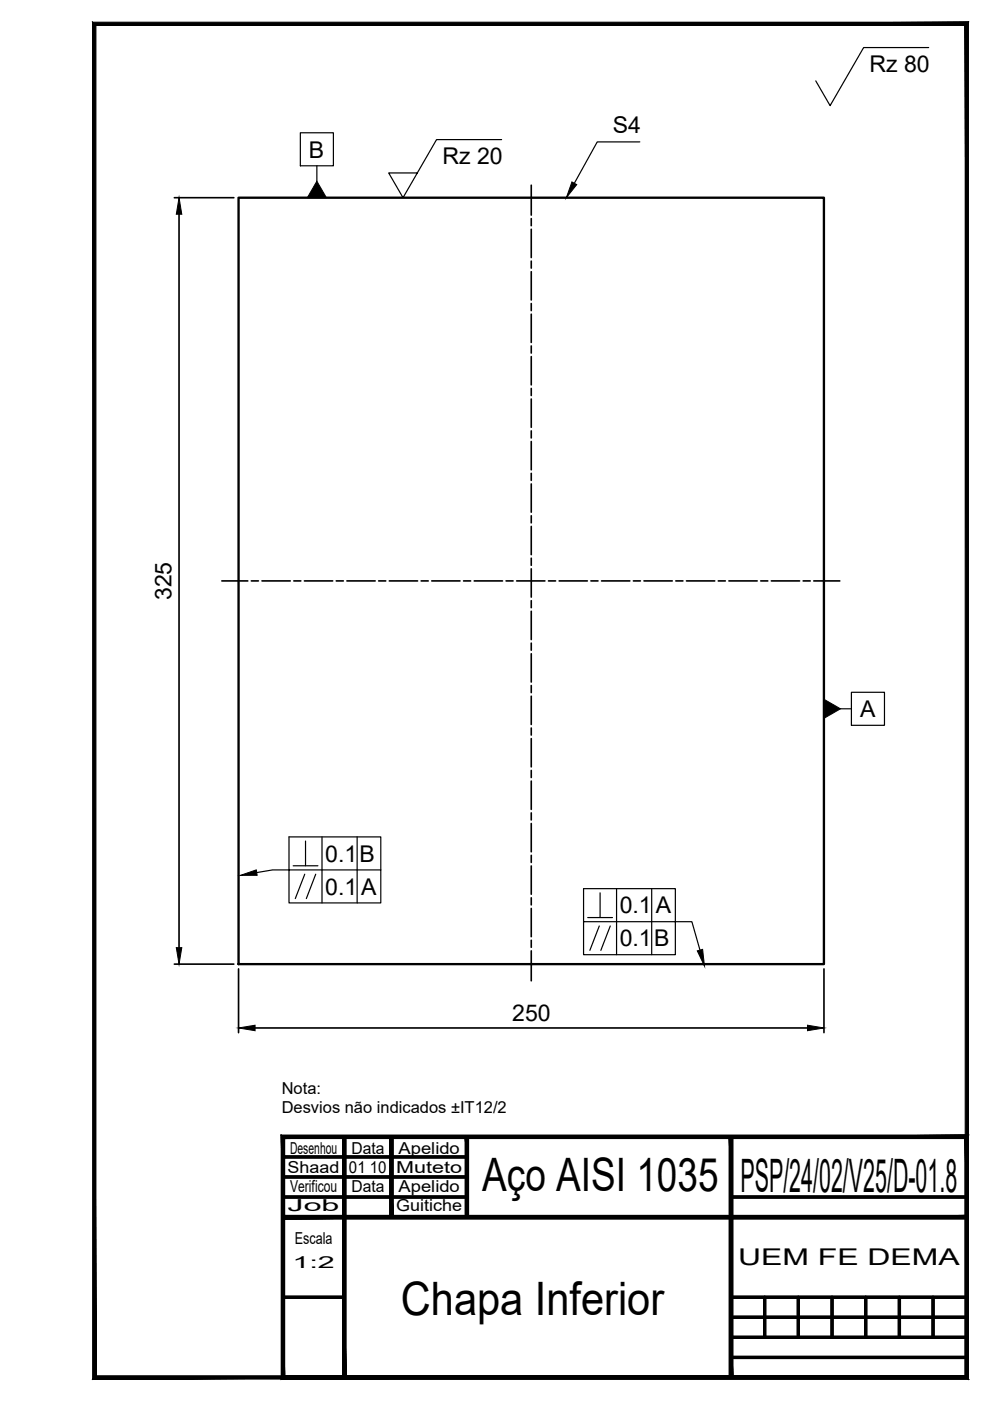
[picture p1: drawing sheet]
<svg xmlns="http://www.w3.org/2000/svg" width="210mm" height="297mm" viewBox="0 0 210 297" stroke-linecap="round" stroke-linejoin="round" font-family="sans-serif">
<!-- layer: MD_Visible -->
<path d="M50.6 41.9h124.1v162.5h-124.1z" fill="none" stroke="#000" stroke-width=".5"/>
<!-- layer: contornos visiveis -->
<g fill="#000" stroke="#000" stroke-width=".21">
<path d="M60 257.7v.7l145-.7zM60 258.4l145-.7v.7z"/>
<path d="M60 257.7v.7l145-.7zM60 258.4l145-.7v.7z"/>
<path d="M72.6 241l.7 51v-51zM72.6 241l.7 51h-.7z"/>
<path d="M82.6 241v17h.7zM82.6 241h.7v17z"/>
<path d="M82.6 241l.7 17v-17zM82.6 241l.7 17h-.7z"/>
<path d="M98.6 241v17h.7zM98.6 241h.7v17z"/>
<path d="M98.6 241l.7 17v-17zM98.6 241l.7 17h-.7z"/>
<path d="M154.6 241l.7 51v-51zM154.6 241l.7 51h-.7z"/>
<path d="M154.6 241l.7 51v-51zM154.6 241l.7 51h-.7z"/>
<path d="M60 258.4h145v-.7zM60 257.7h145l-145 .7z"/>
<path d="M60 258.4h145v-.7zM60 257.7h145l-145 .7z"/>
<path d="M20.3 291.7l-.7 .7 185-.7zM19.6 292.4l185-.7 .7 .7zM204.6 5.4v286.3l.7 .7zM205.3 4.7v287.7l-.7-287zM20.3 5.4h184.3l.7-.7zM19.6 4.7h185.7l-185 .7zM19.6 4.7l.7 287v-286.3zM19.6 4.7l.7 287-.7 .7z"/>
<path d="M60.3 291.7l-.7 .7 145-.7zM59.6 292.4l145-.7 .7 .7zM204.6 241.4v50.3l.7 .7zM205.3 240.7v51.7l-.7-51zM60.3 241.4h144.3l.7-.7zM59.6 240.7h145.7l-145 .7zM59.6 240.7l.7 51v-50.3zM59.6 240.7l.7 51-.7 .7z"/>
<path d="M60.3 291.7l-.7 .7 145-.7zM59.6 292.4l145-.7 .7 .7zM204.6 241.4v50.3l.7 .7zM205.3 240.7v51.7l-.7-51zM60.3 241.4h144.3l.7-.7zM59.6 240.7h145.7l-145 .7zM59.6 240.7l.7 51v-50.3zM59.6 240.7l.7 51-.7 .7z"/>
<path d="M72.6 241v51h.7zM72.6 241h.7v51z"/>
<path d="M154.6 241v51h.7zM154.6 241h.7v51z"/>
<path d="M154.6 241v51h.7zM154.6 241h.7v51z"/>
</g>
<g fill="none" stroke="#000" stroke-width=".7">
<path d="M60 241h145v51h-145zM60 245.3h39M60 249.5h39M60 253.8h39M60 258h145M73 241v51M83 241v17M99 241v17M155 241v51M155 253.8h50M60 275h13M155 275h50"/>
<path d="M155 279.3h50M162.1 275v8.5M169.3 275v8.5M176.4 275v8.5M183.5 275v8.5M190.7 275v8.5M197.8 275v8.5M155 283.5h50M155 287.8h50"/>
</g>
<!-- layer: cotagem -->
<path d="M37 41.9h12.6M38 45.4v155.5M37 204.4h12.6M50.6 205.4v13.5M54.1 217.9h117.1M174.7 205.4v13.5" fill="none" stroke="#000" stroke-width=".35"/>
<path d="M38 41.9l.5 3.5h-1.1zM37.4 200.9h1.1l-.5 3.5zM50.6 217.9l3.5-.5v1.1zM171.2 217.4l3.5 .5-3.5 .6z" fill="#000" stroke="#000" stroke-width=".21"/>
<!-- layer: AM_5 -->
<g fill="none" stroke="#000" stroke-width=".25">
<path d="M196.9 10.1h-13.8l-7.1 12.3-3-5.2M63.7 28.1h7v7.1h-7zM67.2 35.2v3.2M106.4 29.6h-13.8l-7.2 12.3-3-5.2h6.1M135.7 30.1h-9.1l-4.8 8.8M178.2 150.3h2.3M180.5 146.8h7v7h-7zM64.8 178.3v5.3M68.3 177.4v14M75.7 177.4v14M62.2 183.6h5.2M64.6 185.4l-2 5.1"/>
<path d="M66.9 185.4l-2 5.1M80.7 184.4v-7h-19.4v14h19.4v-7h-22.9l-3.4 .6M123.7 195.4h19.5v7h-19.5v-14h19.5v7h3.5l1.7 6M124.6 194.5h5.3M127.1 196.3l-2 5.2M127.2 189.3v5.2M129.4 196.3l-2 5.2M130.7 188.4v14M138.2 188.4v14"/>
</g>
<path d="M67.2 38.4l2 3.5h-4zM121.3 38.6l1 .5-2.2 2.8zM174.7 148.3l3.5 2-3.5 2zM51 185.6l3.3-1.2 .2 1.2zM147.8 201.6l1.2-.3 .4 3.5z" fill="#000" stroke="#000" stroke-width=".21"/>
<!-- layer: linha de eixo -->
<g fill="none" stroke="#000" stroke-width=".35">
<path d="M112.6 39.3v6.3M112.6 46.4v1.5M112.6 48.6v6M112.6 55.4v1.5M112.6 57.6v6M112.6 64.4v1.5M112.6 66.6v6M112.6 73.3v1.6M112.6 75.6v6M112.6 82.4v1.5M112.6 84.6v6M112.6 91.4v1.5"/>
<path d="M112.6 93.6v6M112.6 100.4v1.5M112.6 102.6v6M112.6 109.4v1.5M112.6 111.6v6M112.6 118.3v1.6M47 123.2h5.5M53.3 123.2h1.5M55.5 123.2h6M62.3 123.2h1.5M64.5 123.2h6M71.3 123.2h1.5"/>
<path d="M73.5 123.2h6M80.3 123.2h1.5M82.5 123.2h6M89.3 123.2h1.5M91.5 123.2h6M98.3 123.2h1.5M100.5 123.2h6M107.3 123.2h1.5M109.5 123.2h6M112.6 120.6v6M112.6 127.4v1.4M112.6 129.6v6"/>
<path d="M112.6 136.4v1.5M112.6 138.6v6M116.3 123.2h1.5M118.5 123.2h6M125.3 123.2h1.5M127.5 123.2h6M134.3 123.2h1.5M136.5 123.2h6M143.3 123.2h1.5M145.5 123.2h6M152.3 123.2h1.5M154.5 123.2h6"/>
<path d="M161.3 123.2h1.5M163.5 123.2h6M170.3 123.2h1.5M172.5 123.2h5.6M112.6 145.3v1.6M112.6 147.6v6M112.6 154.4v1.4M112.6 156.6v6M112.6 163.4v1.5M112.6 165.6v6M112.6 172.3v1.5M112.6 174.6v6"/>
<path d="M112.6 181.4v1.5M112.6 183.6v6M112.6 190.3v1.6M112.6 192.6v6M112.6 199.4v1.4M112.6 201.6v6.3"/>
</g>
<g font-size="9.8">
<text x="102.2" y="252.6">Aço AISI 1035</text>
<text x="157" y="252.8">PSP/24/02/V25/D-01.8</text>
<text x="85" y="278.8">Chapa Inferior</text>
</g>
<g font-size="4.9">
<text x="184.4" y="15.3">Rz 80</text>
<text x="129.9" y="28.3">S4</text>
<text x="65.5" y="33.4">B</text>
<text x="93.8" y="34.9">Rz 20</text>
<text x="36.4" y="127.3" transform="rotate(-90 36.4 127.3)">325</text>
<text x="182.4" y="152">A</text>
<text x="69" y="182.7">0.1</text>
<text x="76.2" y="182.7">B</text>
<text x="69" y="189.7">0.1</text>
<text x="76.6" y="189.7">A</text>
<text x="131.4" y="193.6">0.1</text>
<text x="139" y="193.7">A</text>
<text x="131.4" y="200.6">0.1</text>
<text x="138.7" y="200.7">B</text>
<text x="108.6" y="216.4">250</text>
<text x="156.5" y="268.1">UEM FE DEMA</text>
</g>
<g font-size="3.5">
<text x="59.7" y="231.9">Nota:</text>
<text x="59.7" y="236.1">Desvios não indicados ±IT12/2</text>
<text x="61.5" y="244.6">Desenhou</text>
<text x="74.5" y="244.6">Data</text>
<text x="84.5" y="244.6">Apelido</text>
<text x="61" y="248.8">Shaad</text>
<text x="74" y="248.8">01 10</text>
<text x="84" y="248.8">Muteto</text>
<text x="61" y="256.8">Job</text>
<text x="61.5" y="252.6">Verificou</text>
<text x="74.5" y="252.6">Data</text>
<text x="84" y="256.8">Guitiche</text>
<text x="84.5" y="252.6">Apelido</text>
<text x="62.5" y="263.6">Escala</text>
<text x="62" y="268.8">1:2</text>
</g>
</svg>
